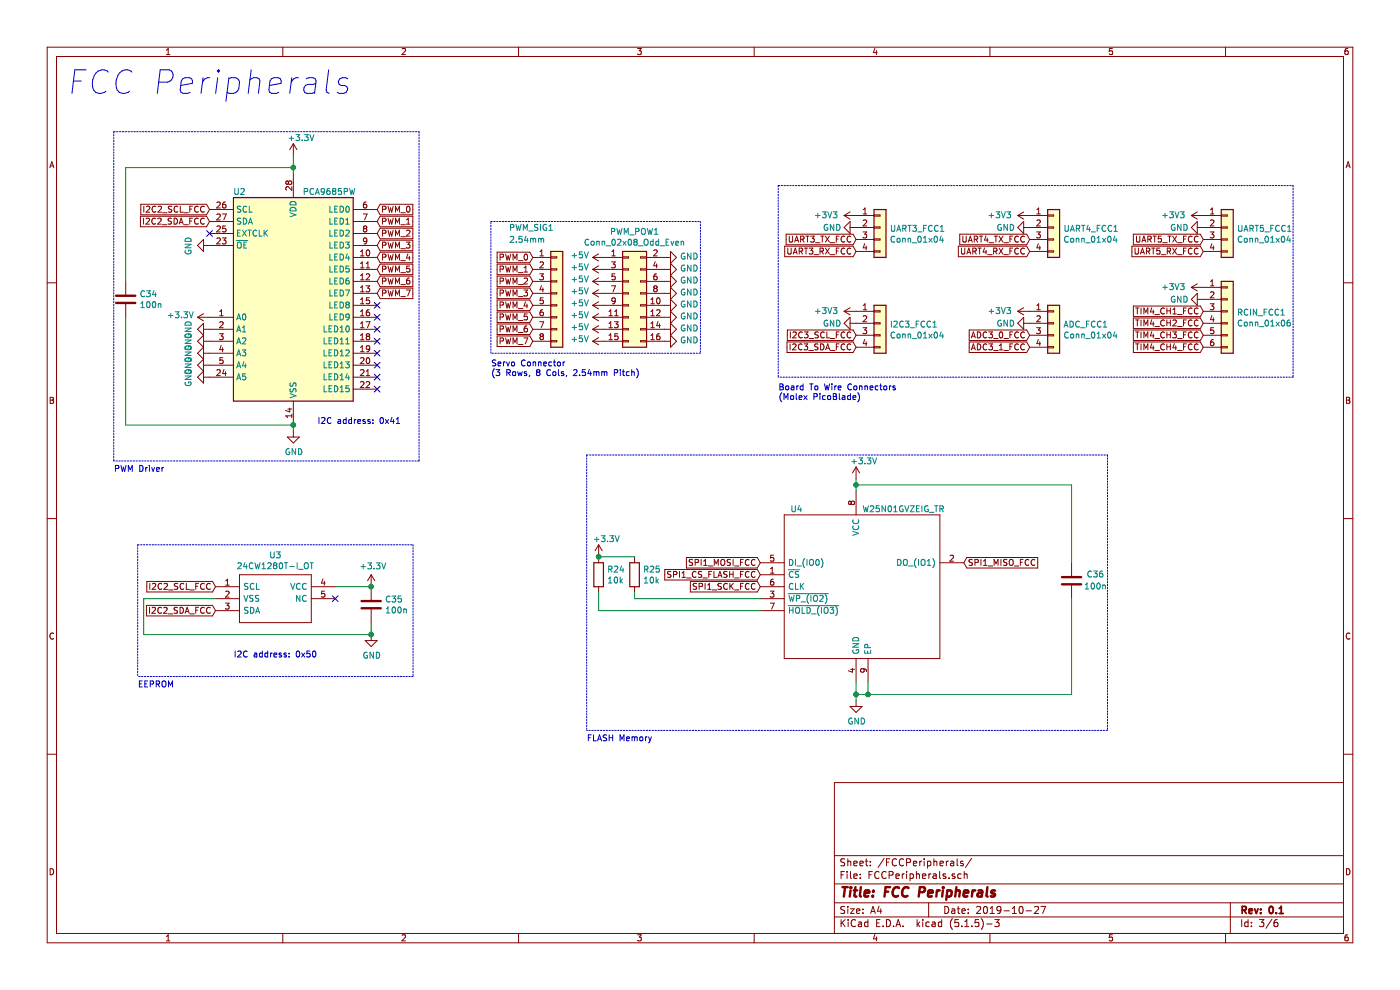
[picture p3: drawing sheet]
EESchema Schematic File Version 4
LIBS:Hades-cache
EELAYER 26 0
EELAYER END
$Descr A4 11693 8268
encoding utf-8
Sheet 3 6
Title "FCC Peripherals"
Date "2019-10-27"
Rev "0.1"
Comp ""
Comment1 ""
Comment2 ""
Comment3 ""
Comment4 ""
$EndDescr
Text GLabel 1750 1850 0    50   Input ~ 0
I2C2_SDA_FCC
Text GLabel 1750 1750 0    50   Input ~ 0
I2C2_SCL_FCC
NoConn ~ 1750 1950
$Comp
L power:GND #PWR?
U 1 1
P 1750 2050
AR Path="/5DD97B01" Ref="#PWR?"  Part="1" 
AR Path="/5DB5C096/5DD97B01" Ref="#PWR?"  Part="1" 
AR Path="/5DD7F344/5DD97B01" Ref="#PWR052"  Part="1" 
F 0 "#PWR052" H 1750 1800 50  0001 C CNN
F 1 "GND" H 1755 1877 50  0000 C CNN
F 2 "" H 1750 2050 50  0001 C CNN
F 3 "" H 1750 2050 50  0001 C CNN
	1    1750 2050
	0    1    1    0   
$EndComp
$Comp
L power:+3.3V #PWR?
U 1 1
P 2450 1300
AR Path="/5DD97B07" Ref="#PWR?"  Part="1" 
AR Path="/5DB5C096/5DD97B07" Ref="#PWR?"  Part="1" 
AR Path="/5DD7F344/5DD97B07" Ref="#PWR069"  Part="1" 
F 0 "#PWR069" H 2450 1150 50  0001 C CNN
F 1 "+3.3V" H 2400 1450 50  0000 L CNN
F 2 "" H 2450 1300 50  0001 C CNN
F 3 "" H 2450 1300 50  0001 C CNN
	1    2450 1300
	1    0    0    -1  
$EndComp
$Comp
L Device:C C?
U 1 1
P 1050 2500
AR Path="/5DD97B13" Ref="C?"  Part="1" 
AR Path="/5DB5C096/5DD97B13" Ref="C?"  Part="1" 
AR Path="/5DD7F344/5DD97B13" Ref="C34"  Part="1" 
F 0 "C34" H 1165 2546 50  0000 L CNN
F 1 "100n" H 1165 2455 50  0000 L CNN
F 2 "Capacitor_SMD:C_0402_1005Metric" H 1088 2350 50  0001 C CNN
F 3 "~" H 1050 2500 50  0001 C CNN
	1    1050 2500
	1    0    0    -1  
$EndComp
$Comp
L power:GND #PWR?
U 1 1
P 1750 3150
AR Path="/5DD97B19" Ref="#PWR?"  Part="1" 
AR Path="/5DB5C096/5DD97B19" Ref="#PWR?"  Part="1" 
AR Path="/5DD7F344/5DD97B19" Ref="#PWR068"  Part="1" 
F 0 "#PWR068" H 1750 2900 50  0001 C CNN
F 1 "GND" H 1755 2977 50  0000 C CNN
F 2 "" H 1750 3150 50  0001 C CNN
F 3 "" H 1750 3150 50  0001 C CNN
	1    1750 3150
	0    1    1    0   
$EndComp
$Comp
L power:GND #PWR?
U 1 1
P 1750 3050
AR Path="/5DD97B1F" Ref="#PWR?"  Part="1" 
AR Path="/5DB5C096/5DD97B1F" Ref="#PWR?"  Part="1" 
AR Path="/5DD7F344/5DD97B1F" Ref="#PWR059"  Part="1" 
F 0 "#PWR059" H 1750 2800 50  0001 C CNN
F 1 "GND" H 1755 2877 50  0000 C CNN
F 2 "" H 1750 3050 50  0001 C CNN
F 3 "" H 1750 3050 50  0001 C CNN
	1    1750 3050
	0    1    1    0   
$EndComp
$Comp
L power:GND #PWR?
U 1 1
P 1750 2950
AR Path="/5DD97B25" Ref="#PWR?"  Part="1" 
AR Path="/5DB5C096/5DD97B25" Ref="#PWR?"  Part="1" 
AR Path="/5DD7F344/5DD97B25" Ref="#PWR058"  Part="1" 
F 0 "#PWR058" H 1750 2700 50  0001 C CNN
F 1 "GND" H 1755 2777 50  0000 C CNN
F 2 "" H 1750 2950 50  0001 C CNN
F 3 "" H 1750 2950 50  0001 C CNN
	1    1750 2950
	0    1    1    0   
$EndComp
$Comp
L power:GND #PWR?
U 1 1
P 1750 2850
AR Path="/5DD97B2B" Ref="#PWR?"  Part="1" 
AR Path="/5DB5C096/5DD97B2B" Ref="#PWR?"  Part="1" 
AR Path="/5DD7F344/5DD97B2B" Ref="#PWR057"  Part="1" 
F 0 "#PWR057" H 1750 2600 50  0001 C CNN
F 1 "GND" H 1755 2677 50  0000 C CNN
F 2 "" H 1750 2850 50  0001 C CNN
F 3 "" H 1750 2850 50  0001 C CNN
	1    1750 2850
	0    1    1    0   
$EndComp
$Comp
L power:GND #PWR?
U 1 1
P 1750 2750
AR Path="/5DD97B31" Ref="#PWR?"  Part="1" 
AR Path="/5DB5C096/5DD97B31" Ref="#PWR?"  Part="1" 
AR Path="/5DD7F344/5DD97B31" Ref="#PWR056"  Part="1" 
F 0 "#PWR056" H 1750 2500 50  0001 C CNN
F 1 "GND" H 1755 2577 50  0000 C CNN
F 2 "" H 1750 2750 50  0001 C CNN
F 3 "" H 1750 2750 50  0001 C CNN
	1    1750 2750
	0    1    1    0   
$EndComp
$Comp
L Driver_LED:PCA9685PW PWM?
U 1 1
P 2450 2450
AR Path="/5DD97B37" Ref="PWM?"  Part="1" 
AR Path="/5DB5C096/5DD97B37" Ref="PWM?"  Part="1" 
AR Path="/5DD7F344/5DD97B37" Ref="U2"  Part="1" 
F 0 "U2" H 2000 3300 50  0000 C CNN
F 1 "PCA9685PW" H 2750 3300 50  0000 C CNN
F 2 "Package_SO:TSSOP-28_4.4x9.7mm_P0.65mm" H 2475 1475 50  0001 L CNN
F 3 "http://www.nxp.com/documents/data_sheet/PCA9685.pdf" H 2050 3150 50  0001 C CNN
	1    2450 2450
	1    0    0    -1  
$EndComp
Wire Wire Line
	2450 3600 2450 3550
Wire Wire Line
	2450 3550 1050 3550
Connection ~ 2450 3550
Text Notes 2650 3550 0    50   ~ 0
I2C address: 0x41
$Comp
L power:+3.3V #PWR?
U 1 1
P 1750 2650
AR Path="/5DD97B42" Ref="#PWR?"  Part="1" 
AR Path="/5DB5C096/5DD97B42" Ref="#PWR?"  Part="1" 
AR Path="/5DD7F344/5DD97B42" Ref="#PWR053"  Part="1" 
F 0 "#PWR053" H 1750 2500 50  0001 C CNN
F 1 "+3.3V" V 1765 2778 50  0000 L CNN
F 2 "" H 1750 2650 50  0001 C CNN
F 3 "" H 1750 2650 50  0001 C CNN
	1    1750 2650
	0    -1   -1   0   
$EndComp
NoConn ~ 3150 2550
NoConn ~ 3150 2650
NoConn ~ 3150 2750
NoConn ~ 3150 2850
NoConn ~ 3150 2950
NoConn ~ 3150 3050
NoConn ~ 3150 3150
NoConn ~ 3150 3250
$Comp
L power:+5V #PWR?
U 1 1
P 5050 2150
AR Path="/5DD97B5D" Ref="#PWR?"  Part="1" 
AR Path="/5DB5C096/5DD97B5D" Ref="#PWR?"  Part="1" 
AR Path="/5DD7F344/5DD97B5D" Ref="#PWR077"  Part="1" 
F 0 "#PWR077" H 5050 2000 50  0001 C CNN
F 1 "+5V" V 5065 2278 50  0000 L CNN
F 2 "" H 5050 2150 50  0001 C CNN
F 3 "" H 5050 2150 50  0001 C CNN
	1    5050 2150
	0    -1   -1   0   
$EndComp
$Comp
L power:+5V #PWR?
U 1 1
P 5050 2250
AR Path="/5DD97B63" Ref="#PWR?"  Part="1" 
AR Path="/5DB5C096/5DD97B63" Ref="#PWR?"  Part="1" 
AR Path="/5DD7F344/5DD97B63" Ref="#PWR078"  Part="1" 
F 0 "#PWR078" H 5050 2100 50  0001 C CNN
F 1 "+5V" V 5065 2378 50  0000 L CNN
F 2 "" H 5050 2250 50  0001 C CNN
F 3 "" H 5050 2250 50  0001 C CNN
	1    5050 2250
	0    -1   -1   0   
$EndComp
$Comp
L power:+5V #PWR?
U 1 1
P 5050 2350
AR Path="/5DD97B69" Ref="#PWR?"  Part="1" 
AR Path="/5DB5C096/5DD97B69" Ref="#PWR?"  Part="1" 
AR Path="/5DD7F344/5DD97B69" Ref="#PWR079"  Part="1" 
F 0 "#PWR079" H 5050 2200 50  0001 C CNN
F 1 "+5V" V 5065 2478 50  0000 L CNN
F 2 "" H 5050 2350 50  0001 C CNN
F 3 "" H 5050 2350 50  0001 C CNN
	1    5050 2350
	0    -1   -1   0   
$EndComp
$Comp
L power:+5V #PWR?
U 1 1
P 5050 2450
AR Path="/5DD97B6F" Ref="#PWR?"  Part="1" 
AR Path="/5DB5C096/5DD97B6F" Ref="#PWR?"  Part="1" 
AR Path="/5DD7F344/5DD97B6F" Ref="#PWR080"  Part="1" 
F 0 "#PWR080" H 5050 2300 50  0001 C CNN
F 1 "+5V" V 5065 2578 50  0000 L CNN
F 2 "" H 5050 2450 50  0001 C CNN
F 3 "" H 5050 2450 50  0001 C CNN
	1    5050 2450
	0    -1   -1   0   
$EndComp
$Comp
L power:+5V #PWR?
U 1 1
P 5050 2550
AR Path="/5DD97B75" Ref="#PWR?"  Part="1" 
AR Path="/5DB5C096/5DD97B75" Ref="#PWR?"  Part="1" 
AR Path="/5DD7F344/5DD97B75" Ref="#PWR081"  Part="1" 
F 0 "#PWR081" H 5050 2400 50  0001 C CNN
F 1 "+5V" V 5065 2678 50  0000 L CNN
F 2 "" H 5050 2550 50  0001 C CNN
F 3 "" H 5050 2550 50  0001 C CNN
	1    5050 2550
	0    -1   -1   0   
$EndComp
$Comp
L power:+5V #PWR?
U 1 1
P 5050 2650
AR Path="/5DD97B7B" Ref="#PWR?"  Part="1" 
AR Path="/5DB5C096/5DD97B7B" Ref="#PWR?"  Part="1" 
AR Path="/5DD7F344/5DD97B7B" Ref="#PWR082"  Part="1" 
F 0 "#PWR082" H 5050 2500 50  0001 C CNN
F 1 "+5V" V 5065 2778 50  0000 L CNN
F 2 "" H 5050 2650 50  0001 C CNN
F 3 "" H 5050 2650 50  0001 C CNN
	1    5050 2650
	0    -1   -1   0   
$EndComp
$Comp
L power:+5V #PWR?
U 1 1
P 5050 2750
AR Path="/5DD97B81" Ref="#PWR?"  Part="1" 
AR Path="/5DB5C096/5DD97B81" Ref="#PWR?"  Part="1" 
AR Path="/5DD7F344/5DD97B81" Ref="#PWR083"  Part="1" 
F 0 "#PWR083" H 5050 2600 50  0001 C CNN
F 1 "+5V" V 5065 2878 50  0000 L CNN
F 2 "" H 5050 2750 50  0001 C CNN
F 3 "" H 5050 2750 50  0001 C CNN
	1    5050 2750
	0    -1   -1   0   
$EndComp
$Comp
L power:+5V #PWR?
U 1 1
P 5050 2850
AR Path="/5DD97B87" Ref="#PWR?"  Part="1" 
AR Path="/5DB5C096/5DD97B87" Ref="#PWR?"  Part="1" 
AR Path="/5DD7F344/5DD97B87" Ref="#PWR084"  Part="1" 
F 0 "#PWR084" H 5050 2700 50  0001 C CNN
F 1 "+5V" V 5065 2978 50  0000 L CNN
F 2 "" H 5050 2850 50  0001 C CNN
F 3 "" H 5050 2850 50  0001 C CNN
	1    5050 2850
	0    -1   -1   0   
$EndComp
$Comp
L power:GND #PWR?
U 1 1
P 5550 2150
AR Path="/5DD97B8D" Ref="#PWR?"  Part="1" 
AR Path="/5DB5C096/5DD97B8D" Ref="#PWR?"  Part="1" 
AR Path="/5DD7F344/5DD97B8D" Ref="#PWR085"  Part="1" 
F 0 "#PWR085" H 5550 1900 50  0001 C CNN
F 1 "GND" V 5555 2022 50  0000 R CNN
F 2 "" H 5550 2150 50  0001 C CNN
F 3 "" H 5550 2150 50  0001 C CNN
	1    5550 2150
	0    -1   -1   0   
$EndComp
$Comp
L power:GND #PWR?
U 1 1
P 5550 2250
AR Path="/5DD97B93" Ref="#PWR?"  Part="1" 
AR Path="/5DB5C096/5DD97B93" Ref="#PWR?"  Part="1" 
AR Path="/5DD7F344/5DD97B93" Ref="#PWR086"  Part="1" 
F 0 "#PWR086" H 5550 2000 50  0001 C CNN
F 1 "GND" V 5555 2122 50  0000 R CNN
F 2 "" H 5550 2250 50  0001 C CNN
F 3 "" H 5550 2250 50  0001 C CNN
	1    5550 2250
	0    -1   -1   0   
$EndComp
$Comp
L power:GND #PWR?
U 1 1
P 5550 2350
AR Path="/5DD97B99" Ref="#PWR?"  Part="1" 
AR Path="/5DB5C096/5DD97B99" Ref="#PWR?"  Part="1" 
AR Path="/5DD7F344/5DD97B99" Ref="#PWR087"  Part="1" 
F 0 "#PWR087" H 5550 2100 50  0001 C CNN
F 1 "GND" V 5555 2222 50  0000 R CNN
F 2 "" H 5550 2350 50  0001 C CNN
F 3 "" H 5550 2350 50  0001 C CNN
	1    5550 2350
	0    -1   -1   0   
$EndComp
$Comp
L power:GND #PWR?
U 1 1
P 5550 2450
AR Path="/5DD97B9F" Ref="#PWR?"  Part="1" 
AR Path="/5DB5C096/5DD97B9F" Ref="#PWR?"  Part="1" 
AR Path="/5DD7F344/5DD97B9F" Ref="#PWR088"  Part="1" 
F 0 "#PWR088" H 5550 2200 50  0001 C CNN
F 1 "GND" V 5555 2322 50  0000 R CNN
F 2 "" H 5550 2450 50  0001 C CNN
F 3 "" H 5550 2450 50  0001 C CNN
	1    5550 2450
	0    -1   -1   0   
$EndComp
$Comp
L power:GND #PWR?
U 1 1
P 5550 2550
AR Path="/5DD97BA5" Ref="#PWR?"  Part="1" 
AR Path="/5DB5C096/5DD97BA5" Ref="#PWR?"  Part="1" 
AR Path="/5DD7F344/5DD97BA5" Ref="#PWR089"  Part="1" 
F 0 "#PWR089" H 5550 2300 50  0001 C CNN
F 1 "GND" V 5555 2422 50  0000 R CNN
F 2 "" H 5550 2550 50  0001 C CNN
F 3 "" H 5550 2550 50  0001 C CNN
	1    5550 2550
	0    -1   -1   0   
$EndComp
$Comp
L power:GND #PWR?
U 1 1
P 5550 2650
AR Path="/5DD97BAB" Ref="#PWR?"  Part="1" 
AR Path="/5DB5C096/5DD97BAB" Ref="#PWR?"  Part="1" 
AR Path="/5DD7F344/5DD97BAB" Ref="#PWR090"  Part="1" 
F 0 "#PWR090" H 5550 2400 50  0001 C CNN
F 1 "GND" V 5555 2522 50  0000 R CNN
F 2 "" H 5550 2650 50  0001 C CNN
F 3 "" H 5550 2650 50  0001 C CNN
	1    5550 2650
	0    -1   -1   0   
$EndComp
$Comp
L power:GND #PWR?
U 1 1
P 5550 2750
AR Path="/5DD97BB1" Ref="#PWR?"  Part="1" 
AR Path="/5DB5C096/5DD97BB1" Ref="#PWR?"  Part="1" 
AR Path="/5DD7F344/5DD97BB1" Ref="#PWR091"  Part="1" 
F 0 "#PWR091" H 5550 2500 50  0001 C CNN
F 1 "GND" V 5555 2622 50  0000 R CNN
F 2 "" H 5550 2750 50  0001 C CNN
F 3 "" H 5550 2750 50  0001 C CNN
	1    5550 2750
	0    -1   -1   0   
$EndComp
$Comp
L power:GND #PWR?
U 1 1
P 5550 2850
AR Path="/5DD97BB7" Ref="#PWR?"  Part="1" 
AR Path="/5DB5C096/5DD97BB7" Ref="#PWR?"  Part="1" 
AR Path="/5DD7F344/5DD97BB7" Ref="#PWR092"  Part="1" 
F 0 "#PWR092" H 5550 2600 50  0001 C CNN
F 1 "GND" V 5555 2722 50  0000 R CNN
F 2 "" H 5550 2850 50  0001 C CNN
F 3 "" H 5550 2850 50  0001 C CNN
	1    5550 2850
	0    -1   -1   0   
$EndComp
Wire Wire Line
	2450 1300 2450 1400
Connection ~ 2450 1400
Wire Wire Line
	2450 1400 2450 1450
$Comp
L 24CW1280T-I_OT:24CW1280T-I_OT EEPROM?
U 1 1
P 1800 4900
AR Path="/5DD97BD6" Ref="EEPROM?"  Part="1" 
AR Path="/5DB5C096/5DD97BD6" Ref="EEPROM?"  Part="1" 
AR Path="/5DD7F344/5DD97BD6" Ref="U3"  Part="1" 
F 0 "U3" H 2300 5165 50  0000 C CNN
F 1 "24CW1280T-I_OT" H 2300 5074 50  0000 C CNN
F 2 "24CW1280T-I_OT:SOT95P280X145-5N" H 2650 5000 50  0001 L CNN
F 3 "http://ww1.microchip.com/downloads/en/DeviceDoc/24CW16X-24CW32X-24CW64X-24CW128X-Data-Sheet-20005772B.pdf" H 2650 4900 50  0001 L CNN
F 4 "MICROCHIP - 24CW1280T-I/OT - EEPROM, 128KBIT, -40 TO 85DEG C" H 2650 4800 50  0001 L CNN "Description"
F 5 "1.45" H 2650 4700 50  0001 L CNN "Height"
F 6 "Microchip" H 2650 4600 50  0001 L CNN "Manufacturer_Name"
F 7 "24CW1280T-I/OT" H 2650 4500 50  0001 L CNN "Manufacturer_Part_Number"
F 8 "579-24CW1280T-I/OT" H 2650 4400 50  0001 L CNN "Mouser Part Number"
F 9 "https://www.mouser.com/Search/Refine.aspx?Keyword=579-24CW1280T-I%2FOT" H 2650 4300 50  0001 L CNN "Mouser Price/Stock"
F 10 "1871851" H 2650 4200 50  0001 L CNN "RS Part Number"
F 11 "http://uk.rs-online.com/web/p/products/1871851" H 2650 4100 50  0001 L CNN "RS Price/Stock"
	1    1800 4900
	1    0    0    -1  
$EndComp
$Comp
L Device:C C?
U 1 1
P 3100 5050
AR Path="/5DD97BDD" Ref="C?"  Part="1" 
AR Path="/5DB5C096/5DD97BDD" Ref="C?"  Part="1" 
AR Path="/5DD7F344/5DD97BDD" Ref="C35"  Part="1" 
F 0 "C35" H 3215 5096 50  0000 L CNN
F 1 "100n" H 3215 5005 50  0000 L CNN
F 2 "Capacitor_SMD:C_0402_1005Metric" H 3138 4900 50  0001 C CNN
F 3 "~" H 3100 5050 50  0001 C CNN
	1    3100 5050
	1    0    0    -1  
$EndComp
NoConn ~ 2800 5000
Wire Wire Line
	2800 4900 3100 4900
Wire Wire Line
	3100 5300 3100 5200
$Comp
L power:+3.3V #PWR?
U 1 1
P 3100 4900
AR Path="/5DD97BE9" Ref="#PWR?"  Part="1" 
AR Path="/5DB5C096/5DD97BE9" Ref="#PWR?"  Part="1" 
AR Path="/5DD7F344/5DD97BE9" Ref="#PWR074"  Part="1" 
F 0 "#PWR074" H 3100 4750 50  0001 C CNN
F 1 "+3.3V" H 3115 5073 50  0000 C CNN
F 2 "" H 3100 4900 50  0001 C CNN
F 3 "" H 3100 4900 50  0001 C CNN
	1    3100 4900
	1    0    0    -1  
$EndComp
Connection ~ 3100 4900
$Comp
L power:GND #PWR?
U 1 1
P 3100 5300
AR Path="/5DD97BF0" Ref="#PWR?"  Part="1" 
AR Path="/5DB5C096/5DD97BF0" Ref="#PWR?"  Part="1" 
AR Path="/5DD7F344/5DD97BF0" Ref="#PWR075"  Part="1" 
F 0 "#PWR075" H 3100 5050 50  0001 C CNN
F 1 "GND" H 3105 5127 50  0000 C CNN
F 2 "" H 3100 5300 50  0001 C CNN
F 3 "" H 3100 5300 50  0001 C CNN
	1    3100 5300
	1    0    0    -1  
$EndComp
Connection ~ 3100 5300
Text Notes 1950 5500 0    50   ~ 0
I2C address: 0x50
$Comp
L W25N01GVZEIG_TR:W25N01GVZEIG_TR IC?
U 1 1
P 6350 4700
AR Path="/5DD97C00" Ref="IC?"  Part="1" 
AR Path="/5DB5C096/5DD97C00" Ref="IC?"  Part="1" 
AR Path="/5DD7F344/5DD97C00" Ref="U4"  Part="1" 
F 0 "U4" H 6600 5150 50  0000 L CNN
F 1 "W25N01GVZEIG_TR" H 7200 5150 50  0000 L CNN
F 2 "W25N01GVZEIG_TR:SON127P800X600X80-9N-D" H 7900 5100 50  0001 L CNN
F 3 "https://www.winbond.com/resource-files/w25n01gv revg 032116.pdf" H 7900 5000 50  0001 L CNN
F 4 "IC FLASH 1GBIT 104MHZ 8WSON" H 7900 4900 50  0001 L CNN "Description"
F 5 "0.8" H 7900 4800 50  0001 L CNN "Height"
F 6 "Winbond" H 7900 4700 50  0001 L CNN "Manufacturer_Name"
F 7 "W25N01GVZEIG TR" H 7900 4600 50  0001 L CNN "Manufacturer_Part_Number"
F 8 "454-W25N01GVZEIGTR" H 7900 4500 50  0001 L CNN "Mouser Part Number"
F 9 "https://www.mouser.com/Search/Refine.aspx?Keyword=454-W25N01GVZEIGTR" H 7900 4400 50  0001 L CNN "Mouser Price/Stock"
F 10 "" H 7900 4300 50  0001 L CNN "RS Part Number"
F 11 "" H 7900 4200 50  0001 L CNN "RS Price/Stock"
	1    6350 4700
	1    0    0    -1  
$EndComp
$Comp
L power:+3.3V #PWR?
U 1 1
P 7150 4000
AR Path="/5DD97C07" Ref="#PWR?"  Part="1" 
AR Path="/5DB5C096/5DD97C07" Ref="#PWR?"  Part="1" 
AR Path="/5DD7F344/5DD97C07" Ref="#PWR097"  Part="1" 
F 0 "#PWR097" H 7150 3850 50  0001 C CNN
F 1 "+3.3V" H 7100 4150 50  0000 L CNN
F 2 "" H 7150 4000 50  0001 C CNN
F 3 "" H 7150 4000 50  0001 C CNN
	1    7150 4000
	1    0    0    -1  
$EndComp
$Comp
L Device:R R?
U 1 1
P 5300 4800
AR Path="/5DD97C0D" Ref="R?"  Part="1" 
AR Path="/5DB5C096/5DD97C0D" Ref="R?"  Part="1" 
AR Path="/5DD7F344/5DD97C0D" Ref="R25"  Part="1" 
F 0 "R25" H 5370 4846 50  0000 L CNN
F 1 "10k" H 5370 4755 50  0000 L CNN
F 2 "Resistor_SMD:R_0402_1005Metric" V 5230 4800 50  0001 C CNN
F 3 "~" H 5300 4800 50  0001 C CNN
	1    5300 4800
	1    0    0    -1  
$EndComp
Wire Wire Line
	7150 4000 7150 4050
Connection ~ 7150 4050
Wire Wire Line
	7150 4050 7150 4100
$Comp
L Device:R R?
U 1 1
P 5000 4800
AR Path="/5DD97C1A" Ref="R?"  Part="1" 
AR Path="/5DB5C096/5DD97C1A" Ref="R?"  Part="1" 
AR Path="/5DD7F344/5DD97C1A" Ref="R24"  Part="1" 
F 0 "R24" H 5070 4846 50  0000 L CNN
F 1 "10k" H 5070 4755 50  0000 L CNN
F 2 "Resistor_SMD:R_0402_1005Metric" V 4930 4800 50  0001 C CNN
F 3 "~" H 5000 4800 50  0001 C CNN
	1    5000 4800
	1    0    0    -1  
$EndComp
Text GLabel 8050 4700 2    50   Input ~ 0
SPI1_MISO_FCC
Text GLabel 6350 4800 0    50   Input ~ 0
SPI1_CS_FLASH_FCC
Text GLabel 6350 4900 0    50   Input ~ 0
SPI1_SCK_FCC
Text GLabel 6350 4700 0    50   Input ~ 0
SPI1_MOSI_FCC
$Comp
L power:GND #PWR?
U 1 1
P 7150 5850
AR Path="/5DD97C29" Ref="#PWR?"  Part="1" 
AR Path="/5DB5C096/5DD97C29" Ref="#PWR?"  Part="1" 
AR Path="/5DD7F344/5DD97C29" Ref="#PWR098"  Part="1" 
F 0 "#PWR098" H 7150 5600 50  0001 C CNN
F 1 "GND" H 7155 5677 50  0000 C CNN
F 2 "" H 7150 5850 50  0001 C CNN
F 3 "" H 7150 5850 50  0001 C CNN
	1    7150 5850
	1    0    0    -1  
$EndComp
Wire Wire Line
	7150 5850 7150 5800
Wire Wire Line
	7250 5700 7250 5800
Wire Wire Line
	7250 5800 7150 5800
Connection ~ 7150 5800
Wire Wire Line
	7150 5800 7150 5700
$Comp
L Device:C C?
U 1 1
P 8950 4850
AR Path="/5DD97C34" Ref="C?"  Part="1" 
AR Path="/5DB5C096/5DD97C34" Ref="C?"  Part="1" 
AR Path="/5DD7F344/5DD97C34" Ref="C36"  Part="1" 
F 0 "C36" H 8750 4800 50  0000 C CNN
F 1 "100n" H 8750 4900 50  0000 C CNN
F 2 "Capacitor_SMD:C_0402_1005Metric" H 8988 4700 50  0001 C CNN
F 3 "~" H 8950 4850 50  0001 C CNN
	1    8950 4850
	-1   0    0    1   
$EndComp
Wire Wire Line
	8950 5000 8950 5800
Wire Wire Line
	8950 5800 7250 5800
Connection ~ 7250 5800
Wire Wire Line
	8950 4700 8950 4050
Wire Wire Line
	8950 4050 7150 4050
Text Notes 550  800  0    197  Italic 0
FCC Peripherals
$Comp
L Connector_Generic:Conn_01x04 UART3_FCC1
U 1 1
P 7350 1900
F 0 "UART3_FCC1" H 7430 1892 50  0000 L CNN
F 1 "Conn_01x04" H 7430 1801 50  0000 L CNN
F 2 "Connector_Molex:Molex_PicoBlade_53048-0410_1x04_P1.25mm_Horizontal" H 7350 1900 50  0001 C CNN
F 3 "~" H 7350 1900 50  0001 C CNN
	1    7350 1900
	1    0    0    -1  
$EndComp
$Comp
L power:+3V3 #PWR?
U 1 1
P 7150 1800
AR Path="/5DB5C096/5DDCCCE4" Ref="#PWR?"  Part="1" 
AR Path="/5DD7F344/5DDCCCE4" Ref="#PWR093"  Part="1" 
F 0 "#PWR093" H 7150 1650 50  0001 C CNN
F 1 "+3V3" V 7150 2050 50  0000 C CNN
F 2 "" H 7150 1800 50  0001 C CNN
F 3 "" H 7150 1800 50  0001 C CNN
	1    7150 1800
	0    -1   -1   0   
$EndComp
Text GLabel 7150 2000 0    50   Input ~ 0
UART3_TX_FCC
Text GLabel 7150 2100 0    50   Input ~ 0
UART3_RX_FCC
$Comp
L power:GND #PWR?
U 1 1
P 7150 1900
AR Path="/5DDCD95E" Ref="#PWR?"  Part="1" 
AR Path="/5DB5C096/5DDCD95E" Ref="#PWR?"  Part="1" 
AR Path="/5DD7F344/5DDCD95E" Ref="#PWR094"  Part="1" 
F 0 "#PWR094" H 7150 1650 50  0001 C CNN
F 1 "GND" V 7150 1700 50  0000 C CNN
F 2 "" H 7150 1900 50  0001 C CNN
F 3 "" H 7150 1900 50  0001 C CNN
	1    7150 1900
	0    1    1    0   
$EndComp
$Comp
L Connector_Generic:Conn_01x04 UART4_FCC1
U 1 1
P 8800 1900
F 0 "UART4_FCC1" H 8880 1892 50  0000 L CNN
F 1 "Conn_01x04" H 8880 1801 50  0000 L CNN
F 2 "Connector_Molex:Molex_PicoBlade_53048-0410_1x04_P1.25mm_Horizontal" H 8800 1900 50  0001 C CNN
F 3 "~" H 8800 1900 50  0001 C CNN
	1    8800 1900
	1    0    0    -1  
$EndComp
$Comp
L Connector_Generic:Conn_01x04 I2C3_FCC1
U 1 1
P 7350 2700
F 0 "I2C3_FCC1" H 7430 2692 50  0000 L CNN
F 1 "Conn_01x04" H 7430 2601 50  0000 L CNN
F 2 "Connector_Molex:Molex_PicoBlade_53048-0410_1x04_P1.25mm_Horizontal" H 7350 2700 50  0001 C CNN
F 3 "~" H 7350 2700 50  0001 C CNN
	1    7350 2700
	1    0    0    -1  
$EndComp
Text GLabel 8600 2000 0    50   Input ~ 0
UART4_TX_FCC
Text GLabel 8600 2100 0    50   Input ~ 0
UART4_RX_FCC
Text GLabel 7150 2800 0    50   Input ~ 0
I2C3_SCL_FCC
Text GLabel 7150 2900 0    50   Input ~ 0
I2C3_SDA_FCC
$Comp
L Connector_Generic:Conn_01x04 ADC_FCC1
U 1 1
P 8800 2700
F 0 "ADC_FCC1" H 8880 2692 50  0000 L CNN
F 1 "Conn_01x04" H 8880 2601 50  0000 L CNN
F 2 "Connector_Molex:Molex_PicoBlade_53048-0410_1x04_P1.25mm_Horizontal" H 8800 2700 50  0001 C CNN
F 3 "~" H 8800 2700 50  0001 C CNN
	1    8800 2700
	1    0    0    -1  
$EndComp
Text GLabel 8600 2800 0    50   Input ~ 0
ADC3_0_FCC
Text GLabel 8600 2900 0    50   Input ~ 0
ADC3_1_FCC
$Comp
L Connector_Generic:Conn_01x06 RCIN_FCC1
U 1 1
P 10250 2600
F 0 "RCIN_FCC1" H 10330 2592 50  0000 L CNN
F 1 "Conn_01x06" H 10330 2501 50  0000 L CNN
F 2 "Connector_Molex:Molex_PicoBlade_53048-0610_1x06_P1.25mm_Horizontal" H 10250 2600 50  0001 C CNN
F 3 "~" H 10250 2600 50  0001 C CNN
	1    10250 2600
	1    0    0    -1  
$EndComp
Text GLabel 10050 2600 0    50   Input ~ 0
TIM4_CH1_FCC
Text GLabel 10050 2700 0    50   Input ~ 0
TIM4_CH2_FCC
Text GLabel 10050 2800 0    50   Input ~ 0
TIM4_CH3_FCC
Text GLabel 10050 2900 0    50   Input ~ 0
TIM4_CH4_FCC
$Comp
L Connector_Generic:Conn_01x08 PWM?
U 1 1
P 4650 2450
AR Path="/5DD97B50" Ref="PWM?"  Part="1" 
AR Path="/5DB5C096/5DD97B50" Ref="PWM?"  Part="1" 
AR Path="/5DD7F344/5DD97B50" Ref="PWM_SIG1"  Part="1" 
F 0 "PWM_SIG1" H 4250 3000 50  0000 L CNN
F 1 "2.54mm" H 4250 2900 50  0000 L CNN
F 2 "Connector_PinHeader_2.54mm:PinHeader_1x08_P2.54mm_Vertical" H 4650 2450 50  0001 C CNN
F 3 "~" H 4650 2450 50  0001 C CNN
	1    4650 2450
	1    0    0    -1  
$EndComp
Text GLabel 3150 1750 2    50   Input ~ 0
PWM_0
Text GLabel 3150 1850 2    50   Input ~ 0
PWM_1
Text GLabel 3150 1950 2    50   Input ~ 0
PWM_2
Text GLabel 3150 2050 2    50   Input ~ 0
PWM_3
Text GLabel 3150 2150 2    50   Input ~ 0
PWM_4
Text GLabel 3150 2250 2    50   Input ~ 0
PWM_5
Text GLabel 3150 2350 2    50   Input ~ 0
PWM_6
Text GLabel 3150 2450 2    50   Input ~ 0
PWM_7
Text GLabel 4450 2150 0    50   Input ~ 0
PWM_0
Text GLabel 4450 2250 0    50   Input ~ 0
PWM_1
Text GLabel 4450 2350 0    50   Input ~ 0
PWM_2
Text GLabel 4450 2450 0    50   Input ~ 0
PWM_3
Text GLabel 4450 2550 0    50   Input ~ 0
PWM_4
Text GLabel 4450 2650 0    50   Input ~ 0
PWM_5
Text GLabel 4450 2750 0    50   Input ~ 0
PWM_6
Text GLabel 4450 2850 0    50   Input ~ 0
PWM_7
Wire Notes Line
	4100 2950 4100 1850
Wire Notes Line
	4100 1850 5850 1850
Wire Notes Line
	5850 1850 5850 2950
Wire Notes Line
	5850 2950 4100 2950
Wire Wire Line
	1050 2350 1050 1400
Wire Wire Line
	1050 1400 2450 1400
Wire Wire Line
	1050 2650 1050 3550
$Comp
L power:GND #PWR?
U 1 1
P 2450 3600
AR Path="/5DD97B0D" Ref="#PWR?"  Part="1" 
AR Path="/5DB5C096/5DD97B0D" Ref="#PWR?"  Part="1" 
AR Path="/5DD7F344/5DD97B0D" Ref="#PWR071"  Part="1" 
F 0 "#PWR071" H 2450 3350 50  0001 C CNN
F 1 "GND" H 2455 3427 50  0000 C CNN
F 2 "" H 2450 3600 50  0001 C CNN
F 3 "" H 2450 3600 50  0001 C CNN
	1    2450 3600
	1    0    0    -1  
$EndComp
Wire Notes Line
	950  1100 3500 1100
Wire Notes Line
	3500 1100 3500 3850
Wire Notes Line
	3500 3850 950  3850
Wire Notes Line
	950  1100 950  3850
Text Notes 950  3950 0    50   ~ 0
PWM Driver
Text Notes 4100 3150 0    50   ~ 0
Servo Connector\n(3 Rows, 8 Cols, 2.54mm Pitch)
Wire Notes Line
	6500 1550 10800 1550
Wire Notes Line
	10800 1550 10800 3150
Wire Notes Line
	10800 3150 6500 3150
Wire Notes Line
	6500 1550 6500 3150
Text Notes 6500 3350 0    50   ~ 0
Board To Wire Connectors\n(Molex PicoBlade)
Text GLabel 1800 4900 0    50   Input ~ 0
I2C2_SCL_FCC
Text GLabel 1800 5100 0    50   Input ~ 0
I2C2_SDA_FCC
Wire Wire Line
	1200 5000 1200 5300
Wire Wire Line
	1200 5000 1800 5000
Wire Wire Line
	1200 5300 3100 5300
Wire Notes Line
	1150 4550 3450 4550
Wire Notes Line
	3450 4550 3450 5650
Wire Notes Line
	3450 5650 1150 5650
Wire Notes Line
	1150 4550 1150 5650
Text Notes 1150 5750 0    50   ~ 0
EEPROM
$Comp
L power:+3.3V #PWR?
U 1 1
P 5000 4650
AR Path="/5DE25F66" Ref="#PWR?"  Part="1" 
AR Path="/5DB5C096/5DE25F66" Ref="#PWR?"  Part="1" 
AR Path="/5DD7F344/5DE25F66" Ref="#PWR076"  Part="1" 
F 0 "#PWR076" H 5000 4500 50  0001 C CNN
F 1 "+3.3V" H 4950 4800 50  0000 L CNN
F 2 "" H 5000 4650 50  0001 C CNN
F 3 "" H 5000 4650 50  0001 C CNN
	1    5000 4650
	1    0    0    -1  
$EndComp
Wire Wire Line
	5300 5000 5300 4950
Wire Wire Line
	5000 4950 5000 5100
Wire Wire Line
	5300 4650 5000 4650
Connection ~ 5000 4650
Wire Wire Line
	5300 5000 6350 5000
Wire Wire Line
	5000 5100 6350 5100
Wire Notes Line
	4900 3800 9250 3800
Wire Notes Line
	9250 3800 9250 6100
Wire Notes Line
	9250 6100 4900 6100
Wire Notes Line
	4900 3800 4900 6100
Text Notes 4900 6200 0    50   ~ 0
FLASH Memory
$Comp
L power:GND #PWR?
U 1 1
P 8600 1900
AR Path="/5DC20571" Ref="#PWR?"  Part="1" 
AR Path="/5DB5C096/5DC20571" Ref="#PWR?"  Part="1" 
AR Path="/5DD7F344/5DC20571" Ref="#PWR0100"  Part="1" 
F 0 "#PWR0100" H 8600 1650 50  0001 C CNN
F 1 "GND" V 8600 1700 50  0000 C CNN
F 2 "" H 8600 1900 50  0001 C CNN
F 3 "" H 8600 1900 50  0001 C CNN
	1    8600 1900
	0    1    1    0   
$EndComp
$Comp
L power:+3V3 #PWR?
U 1 1
P 8600 1800
AR Path="/5DB5C096/5DC20935" Ref="#PWR?"  Part="1" 
AR Path="/5DD7F344/5DC20935" Ref="#PWR099"  Part="1" 
F 0 "#PWR099" H 8600 1650 50  0001 C CNN
F 1 "+3V3" V 8600 2050 50  0000 C CNN
F 2 "" H 8600 1800 50  0001 C CNN
F 3 "" H 8600 1800 50  0001 C CNN
	1    8600 1800
	0    -1   -1   0   
$EndComp
$Comp
L power:GND #PWR?
U 1 1
P 7150 2700
AR Path="/5DC211C5" Ref="#PWR?"  Part="1" 
AR Path="/5DB5C096/5DC211C5" Ref="#PWR?"  Part="1" 
AR Path="/5DD7F344/5DC211C5" Ref="#PWR096"  Part="1" 
F 0 "#PWR096" H 7150 2450 50  0001 C CNN
F 1 "GND" V 7150 2500 50  0000 C CNN
F 2 "" H 7150 2700 50  0001 C CNN
F 3 "" H 7150 2700 50  0001 C CNN
	1    7150 2700
	0    1    1    0   
$EndComp
$Comp
L power:+3V3 #PWR?
U 1 1
P 7150 2600
AR Path="/5DB5C096/5DC2162A" Ref="#PWR?"  Part="1" 
AR Path="/5DD7F344/5DC2162A" Ref="#PWR095"  Part="1" 
F 0 "#PWR095" H 7150 2450 50  0001 C CNN
F 1 "+3V3" V 7150 2850 50  0000 C CNN
F 2 "" H 7150 2600 50  0001 C CNN
F 3 "" H 7150 2600 50  0001 C CNN
	1    7150 2600
	0    -1   -1   0   
$EndComp
$Comp
L power:+3V3 #PWR?
U 1 1
P 8600 2600
AR Path="/5DB5C096/5DC21D08" Ref="#PWR?"  Part="1" 
AR Path="/5DD7F344/5DC21D08" Ref="#PWR0101"  Part="1" 
F 0 "#PWR0101" H 8600 2450 50  0001 C CNN
F 1 "+3V3" V 8600 2850 50  0000 C CNN
F 2 "" H 8600 2600 50  0001 C CNN
F 3 "" H 8600 2600 50  0001 C CNN
	1    8600 2600
	0    -1   -1   0   
$EndComp
$Comp
L power:GND #PWR?
U 1 1
P 8600 2700
AR Path="/5DC2221F" Ref="#PWR?"  Part="1" 
AR Path="/5DB5C096/5DC2221F" Ref="#PWR?"  Part="1" 
AR Path="/5DD7F344/5DC2221F" Ref="#PWR0102"  Part="1" 
F 0 "#PWR0102" H 8600 2450 50  0001 C CNN
F 1 "GND" V 8600 2500 50  0000 C CNN
F 2 "" H 8600 2700 50  0001 C CNN
F 3 "" H 8600 2700 50  0001 C CNN
	1    8600 2700
	0    1    1    0   
$EndComp
$Comp
L power:+3V3 #PWR?
U 1 1
P 10050 2400
AR Path="/5DB5C096/5DC2272F" Ref="#PWR?"  Part="1" 
AR Path="/5DD7F344/5DC2272F" Ref="#PWR0103"  Part="1" 
F 0 "#PWR0103" H 10050 2250 50  0001 C CNN
F 1 "+3V3" V 10050 2650 50  0000 C CNN
F 2 "" H 10050 2400 50  0001 C CNN
F 3 "" H 10050 2400 50  0001 C CNN
	1    10050 2400
	0    -1   -1   0   
$EndComp
$Comp
L power:GND #PWR?
U 1 1
P 10050 2500
AR Path="/5DC22CED" Ref="#PWR?"  Part="1" 
AR Path="/5DB5C096/5DC22CED" Ref="#PWR?"  Part="1" 
AR Path="/5DD7F344/5DC22CED" Ref="#PWR0104"  Part="1" 
F 0 "#PWR0104" H 10050 2250 50  0001 C CNN
F 1 "GND" V 10050 2300 50  0000 C CNN
F 2 "" H 10050 2500 50  0001 C CNN
F 3 "" H 10050 2500 50  0001 C CNN
	1    10050 2500
	0    1    1    0   
$EndComp
$Comp
L Connector_Generic:Conn_01x04 UART5_FCC1
U 1 1
P 10250 1900
F 0 "UART5_FCC1" H 10330 1892 50  0000 L CNN
F 1 "Conn_01x04" H 10330 1801 50  0000 L CNN
F 2 "Connector_Molex:Molex_PicoBlade_53048-0410_1x04_P1.25mm_Horizontal" H 10250 1900 50  0001 C CNN
F 3 "~" H 10250 1900 50  0001 C CNN
	1    10250 1900
	1    0    0    -1  
$EndComp
Text GLabel 10050 2000 0    50   Input ~ 0
UART5_TX_FCC
Text GLabel 10050 2100 0    50   Input ~ 0
UART5_RX_FCC
$Comp
L power:GND #PWR?
U 1 1
P 10050 1900
AR Path="/5DBB8D36" Ref="#PWR?"  Part="1" 
AR Path="/5DB5C096/5DBB8D36" Ref="#PWR?"  Part="1" 
AR Path="/5DD7F344/5DBB8D36" Ref="#PWR0164"  Part="1" 
F 0 "#PWR0164" H 10050 1650 50  0001 C CNN
F 1 "GND" V 10050 1700 50  0000 C CNN
F 2 "" H 10050 1900 50  0001 C CNN
F 3 "" H 10050 1900 50  0001 C CNN
	1    10050 1900
	0    1    1    0   
$EndComp
$Comp
L power:+3V3 #PWR?
U 1 1
P 10050 1800
AR Path="/5DB5C096/5DBB8D3C" Ref="#PWR?"  Part="1" 
AR Path="/5DD7F344/5DBB8D3C" Ref="#PWR0163"  Part="1" 
F 0 "#PWR0163" H 10050 1650 50  0001 C CNN
F 1 "+3V3" V 10050 2050 50  0000 C CNN
F 2 "" H 10050 1800 50  0001 C CNN
F 3 "" H 10050 1800 50  0001 C CNN
	1    10050 1800
	0    -1   -1   0   
$EndComp
$Comp
L Connector_Generic:Conn_02x08_Odd_Even PWM_POW1
U 1 1
P 5250 2450
F 0 "PWM_POW1" H 5300 2967 50  0000 C CNN
F 1 "Conn_02x08_Odd_Even" H 5300 2876 50  0000 C CNN
F 2 "Connector_PinHeader_2.54mm:PinHeader_2x08_P2.54mm_Vertical" H 5250 2450 50  0001 C CNN
F 3 "~" H 5250 2450 50  0001 C CNN
	1    5250 2450
	1    0    0    -1  
$EndComp
$EndSCHEMATC
